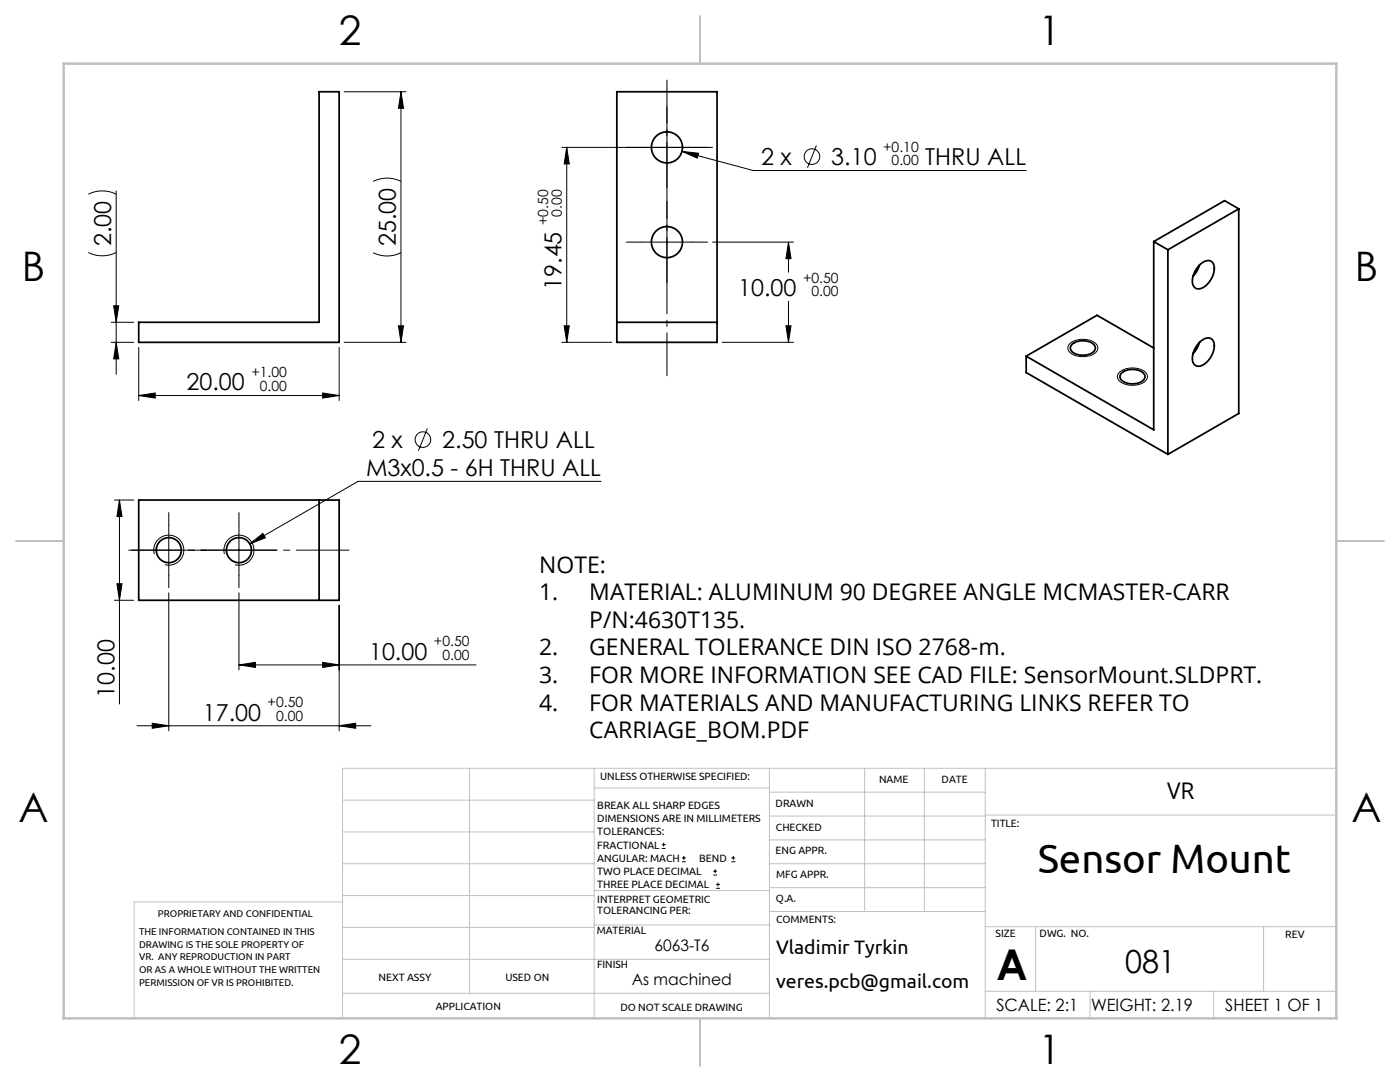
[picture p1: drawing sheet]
<svg xmlns="http://www.w3.org/2000/svg" width="279mm" height="216mm" viewBox="0 0 279 216" stroke-linecap="round" stroke-linejoin="round" font-family="sans-serif">
<g fill="none" stroke="#000" stroke-width=".2">
<path d="M68.7 18.3h12.3M80 18.3l.5 3.3h-1zM80 18.3v50M17.6 38.8a6.2 6.2 0 0 1 5.6 0M23.2 38.1v36.6M74.5 36.2a6.2 6.2 0 0 1 5.5 0M112.1 29.4h30.1M113.1 29.4l.5 3.3h-1zM113.1 29.4v38.9M133.1 24.4v10M136.1 30.2l3.3 .4-.2 1zM136.1 30.2l14.2 3.8h54.5"/>
<path d="M162.9 29l-1.7 4.5M17.6 50.4a6.2 6.2 0 0 0 5.6 0M74.5 50.4a6.2 6.2 0 0 0 5.5 0M128.1 48.3h10M133.1 43.3v10M142.2 48.3h16.2M157.4 48.3l.5 3.3h-1zM157.4 48.3v6M22.2 68.3h4.5M22.2 64.3h4.5M22.7 61h1l-.5 3.3zM23.2 68.3l.5 3.3h-1z"/>
<path d="M27.7 78.9l3.3-.5v1zM27.7 69.3v10.6M27.7 78.9h40M64.4 78.4l3.3 .5-3.3 .5zM67.7 69.3v10.6M68.7 68.3h12.3M79.5 65h1l-.5 3.3zM112.1 68.3h10M112.6 65h1l-.5 3.3zM144.1 68.3h14.3M156.9 65h1l-.5 3.3zM157.4 60.1v8.2"/>
<path d="M213.4 68.6a4.2 4.2 0 0 1 5.5 .2 1.33 1.33 0 0 1-.8 2 4.1 4.1 0 0 1-4.9-.9l-.1-.5zM223.3 74.4a4.2 4.2 0 0 1 5.5 .1 1.33 1.33 0 0 1-.8 2 4.1 4.1 0 0 1-4.9-.9v-.7zM22.8 99.8h3.9M23.8 99.8l.5 3.3h-1zM23.8 99.8v40.7M85.3 85.5l-1.8 4.4M120 96.1h-48.5l-21.6 12.4M22.8 119.8h3.9M23.3 116.5h1l-.5 3.3zM28.7 109.8h10M30.8 110.6a3 3 0 0 1 2.6-3.8 3 3 0 0 1 3.3 3.2 3 3 0 0 1-3.8 2.7M33.7 104.8v10"/>
<path d="M33.7 118.3v27.5M42.7 109.8h10M44.8 110.6a3 3 0 0 1 2.6-3.8 3 3 0 0 1 3.3 3.2 3 3 0 0 1-3.8 2.7M47.7 104.8v10M47.7 118.3v15.4M49.9 108.5l2.6-2.1 .5 .9zM47.7 132.7l3.3-.5v1zM47.7 132.7h47.3M64.4 132.2l3.3 .5-3.3 .5zM67.7 120.8v25M27.3 144.8h46.7M30.4 144.3l3.3 .5-3.3 .5z"/>
<path d="M67.7 144.8l3.3-.5v1zM132.1 169.3h.7M132.1 168.5h.7M132.4 168.2v.7M136.1 171.9h.8M136.1 171.2h.8M136.5 170.8v.8M142.3 174.6h.8M142.3 173.8h.8M142.7 173.5v.7M142.9 177.3h.8M142.9 176.5h.8"/>
<path d="M143.3 176.1v.8M146 171.9h.7M146 171.2h.7M146.3 170.8v.8"/>
<circle cx="162" cy="31.2" r="1.56"/>
<circle cx="84.4" cy="87.7" r="1.56"/>
</g>
<path d="M133.1 75v-59" fill="none" stroke="#000" stroke-width=".2" stroke-dasharray="15.2 1.3 1.3 1.3" stroke-dashoffset="6.7"/>
<g fill="none" stroke="#000" stroke-width=".2" stroke-dasharray="15.2 1.3 1.3 1.3">
<path d="M128.1 29.4h-3.1M133.1 24.4v-3.1M133.1 34.4v3.1M138.1 29.4h3.1M128.1 48.3h-3.1M133.1 43.3v-3.1M133.1 53.3v3.1M138.1 48.3h3.1M28.7 109.8h-2.5M33.7 104.8v-2.5M33.7 114.8v2.5M38.7 109.8h2.5"/>
<path d="M42.7 109.8h-2.5M47.7 104.8v-2.5M47.7 114.8v2.5M52.7 109.8h2.5"/>
</g>
<path d="M25.7 109.8h44" fill="none" stroke="#000" stroke-width=".2" stroke-dasharray="15.2 1.3 1.3 1.3" stroke-dashoffset="4.7"/>
<g fill="none" stroke="#c0c0c0" stroke-width=".2">
<path d="M68.4 159.7h50.2M93.7 153.3v44.9M118.6 153.3v49.9M118.6 157.2h34.9M153.5 153.3v49.9M153.5 158.1h43.1M172.6 153.3v28.6M184.5 153.3v28.6M196.6 153.3v49.9M266.7 153.3h-198.3v49.9M68.4 178.7h50.2M68.4 172.4h50.2"/>
<path d="M68.4 166h50.2M68.4 180h-41.6v23.2M118.6 177.7h35.1M153.5 167.6h43.1M153.5 162.8h43.1M153.5 172.4h43.1M153.5 177.1h43.1M196.6 162.6h70.1M68.4 198.2h85.1M68.4 185.1h50.2M68.4 191.4h50.2M118.6 191.4h34.9"/>
<path d="M118.6 184.6h35.1M153.7 181.9h42.9M196.6 197.8h70.1M196.6 184.9h70.1M206.7 184.9v12.9M217.5 197.8v5.4M242.2 197.8v5.4M252.2 184.9v12.9"/>
</g>
<path d="M139.7 3.2v9.5M3.2 107.9h9.5M266.7 107.9h9.5M139.7 203.2v9.5" fill="none" stroke="#c0c0c0" stroke-width=".25"/>
<path d="M12.7 12.7h254v190.5h-254z" fill="none" stroke="#c0c0c0" stroke-width=".5"/>
<g fill="#000">
<path d="M157.4 48.3l.5 3.3h-1zM156.9 65h1l-.5 3.3z"/>
<path d="M22.7 61h1l-.5 3.3zM23.2 68.3l.5 3.3h-1zM113.1 29.4l.5 3.3h-1zM112.6 65h1l-.5 3.3z"/>
<path d="M27.7 78.9l3.3-.5v1zM64.4 78.4l3.3 .5-3.3 .5z"/>
<path d="M79.5 65h1l-.5 3.3zM80 18.3l.5 3.3h-1zM23.3 116.5h1l-.5 3.3zM23.8 99.8l.5 3.3h-1z"/>
<path d="M49.9 108.5l3.1-1.2-.5-.9zM136.1 30.2l3.1 1.4 .2-1z"/>
<path d="M47.7 132.7l3.3-.5v1zM64.4 132.2l3.3 .5-3.3 .5zM30.4 144.3l3.3 .5-3.3 .5zM67.7 144.8l3.3-.5v1z"/>
</g>
<g fill="none" stroke="#000" stroke-width=".35">
<path d="M63.7 18.3h4v50h-40v-4h36zM123.1 18.3h20v50h-20zM230.3 48.2l2.8 1.6M230.3 48.2v37.6l-25.5-14.7M233.1 49.8v40.9M239.3 53a1.93 1.93 0 0 1 2.6-.7 3.7 3.7 0 0 1-1 4.5 1.77 1.77 0 0 1-2.6 .4 3.8 3.8 0 0 1 1-4.2zM239.4 52.9a5.2 5.2 0 0 1-1.3 2.2M247.2 41.7l-2.8-1.7-14.1 8.2M247.2 41.7l-14.1 8.1M247.2 41.7v40.8l-14.1 8.2M123.1 64.3h20M204.8 71.1v3.2l28.3 16.4"/>
<path d="M213.9 68.7a3.4 3.4 0 0 1 4.6 .3 1.28 1.28 0 0 1-1.2 1.7 3.1 3.1 0 0 1-3.7-1l.1-.6zM223.8 74.4a3.4 3.4 0 0 1 4.6 .3 1.28 1.28 0 0 1-1.2 1.7 3.1 3.1 0 0 1-3.7-1v-.4zM230.3 69.4l-11.4-6.5-14.1 8.2M239.3 68.4a1.93 1.93 0 0 1 2.6-.6 3.7 3.7 0 0 1-1 4.4 1.77 1.77 0 0 1-2.6 .5 3.8 3.8 0 0 1 1-4.3zM239.4 68.3a5.2 5.2 0 0 1-1.3 2.2M27.7 99.8h40v20h-40zM63.7 99.8v20"/>
<circle cx="133.1" cy="29.4" r="3.1"/>
<circle cx="133.1" cy="48.3" r="3.1"/>
<circle cx="33.7" cy="109.8" r="2.5"/>
<circle cx="47.7" cy="109.8" r="2.5"/>
</g>
<text font-size="8.5" x="198.9" y="195.5">A</text>
<text font-size="8.2" x="207.1" y="174.2">Sensor Mount</text>
<g font-size="8.1">
<text x="67.6" y="8.9">2</text>
<text x="207.3" y="8.9">1</text>
<text x="4.4" y="56.1">B</text>
<text x="270.4" y="56.1">B</text>
<text x="3.7" y="164.1">A</text>
<text x="269.7" y="164.1">A</text>
<text x="67.6" y="212.4">2</text>
<text x="207.3" y="212.4">1</text>
</g>
<text font-size="6.3" x="224.5" y="194.1">081</text>
<g font-size="4.7">
<text x="151.9" y="33">2 x</text>
<text x="165.9" y="33">3.10</text>
<text x="184.7" y="33">THRU ALL</text>
<text x="22.2" y="49.1" transform="rotate(-90 22.2 49.1)">2.00</text>
<text x="79" y="49.1" transform="rotate(-90 79 49.1)">25.00</text>
<text x="112.1" y="57.8" transform="rotate(-90 112.1 57.8)">19.45</text>
<text x="147.3" y="59.1">10.00</text>
<text x="37.2" y="77.9">20.00</text>
<text x="74.3" y="89.4">2 x</text>
<text x="88.3" y="89.4">2.50 THRU ALL</text>
<text x="73" y="95">M3x0.5 - 6H THRU ALL</text>
<text x="73.7" y="131.7">10.00</text>
<text x="22.8" y="139.2" transform="rotate(-90 22.8 139.2)">10.00</text>
<text x="40.5" y="143.8">17.00</text>
</g>
<g font-size="4.6">
<text x="107.6" y="114.3">NOTE:</text>
<text x="107.6" y="119.8">1.</text>
<text x="117.6" y="119.8">MATERIAL: ALUMINUM 90 DEGREE ANGLE MCMASTER-CARR</text>
<text x="117.6" y="125.3">P/N:4630T135.</text>
<text x="107.6" y="130.8">2.</text>
<text x="117.6" y="130.8">GENERAL TOLERANCE DIN ISO 2768-m.</text>
<text x="107.6" y="136.3">3.</text>
<text x="117.6" y="136.3">FOR MORE INFORMATION SEE CAD FILE: SensorMount.SLDPRT.</text>
<text x="107.6" y="141.8">4.</text>
<text x="117.6" y="141.8">FOR MATERIALS AND MANUFACTURING LINKS REFER TO</text>
<text x="117.6" y="147.3">CARRIAGE_BOM.PDF</text>
<text x="232.9" y="159.4">VR</text>
</g>
<g font-size="3.9">
<text x="154.9" y="190.4">Vladimir Tyrkin</text>
<text x="154.9" y="197.2">veres.pcb@gmail.com</text>
</g>
<g font-size="3.4">
<text x="198.8" y="201.7">SCALE: 2:1</text>
<text x="217.7" y="201.8">WEIGHT: 2.19</text>
<text x="244.5" y="201.7">SHEET 1 OF 1</text>
</g>
<g font-size="3.2">
<text x="130.6" y="189.8">6063-T6</text>
<text x="126.1" y="196.6">As machined</text>
</g>
<g font-size="2.8">
<text x="176.2" y="30.3">+0.10</text>
<text x="177.9" y="33">0.00</text>
<text x="109.4" y="44.9" transform="rotate(-90 109.4 44.9)">+0.50</text>
<text x="112.1" y="43.2" transform="rotate(-90 112.1 43.2)">0.00</text>
<text x="160.3" y="56.4">+0.50</text>
<text x="162" y="59.1">0.00</text>
<text x="50.2" y="75.2">+1.00</text>
<text x="51.9" y="78">0.00</text>
<text x="86.6" y="129">+0.50</text>
<text x="88.3" y="131.7">0.00</text>
<text x="53.4" y="141.1">+0.50</text>
<text x="55.1" y="143.9">0.00</text>
</g>
<g font-size="2.1">
<text x="119.8" y="155.6">UNLESS OTHERWISE SPECIFIED:</text>
<text x="119.2" y="161.4">BREAK ALL SHARP EDGES</text>
<text x="154.8" y="161">DRAWN</text>
<text x="175.4" y="156.2">NAME</text>
<text x="187.9" y="156.2">DATE</text>
<text x="119.2" y="164">DIMENSIONS ARE IN MILLIMETERS</text>
<text x="119.2" y="166.7">TOLERANCES:</text>
<text x="154.9" y="165.8">CHECKED</text>
<text x="197.8" y="165">TITLE:</text>
<text x="119.2" y="169.3">FRACTIONAL</text>
<text x="119.2" y="172">ANGULAR: MACH</text>
<text x="139.5" y="172">BEND</text>
<text x="154.8" y="170.5">ENG APPR.</text>
<text x="119.2" y="174.6">TWO PLACE DECIMAL</text>
<text x="119.2" y="177.3">THREE PLACE DECIMAL</text>
<text x="154.9" y="180">Q.A.</text>
<text x="154.9" y="175.2">MFG APPR.</text>
<text x="119.2" y="180.2">INTERPRET GEOMETRIC</text>
<text x="119.2" y="182.3">TOLERANCING PER:</text>
<text x="154.9" y="184.2">COMMENTS:</text>
<text x="119.1" y="186.3">MATERIAL</text>
<text x="198.7" y="187">SIZE</text>
<text x="207.5" y="187">DWG. NO.</text>
<text x="256.5" y="187.1">REV</text>
<text x="75.5" y="195.8">NEXT ASSY</text>
<text x="100.9" y="195.7">USED ON</text>
<text x="119.1" y="193.1">FINISH</text>
<text x="86.9" y="201.6">APPLICATION</text>
<text x="123.8" y="201.6">DO NOT SCALE DRAWING</text>
</g>
<g font-size="2">
<text x="31.5" y="183">PROPRIETARY AND CONFIDENTIAL</text>
<text x="27.8" y="186.6">THE INFORMATION CONTAINED IN THIS</text>
<text x="27.8" y="189.1">DRAWING IS THE SOLE PROPERTY OF</text>
<text x="27.8" y="191.6">VR. ANY REPRODUCTION IN PART</text>
<text x="27.8" y="194.2">OR AS A WHOLE WITHOUT THE WRITTEN</text>
<text x="27.8" y="196.7">PERMISSION OF VR IS PROHIBITED.</text>
</g>
</svg>
